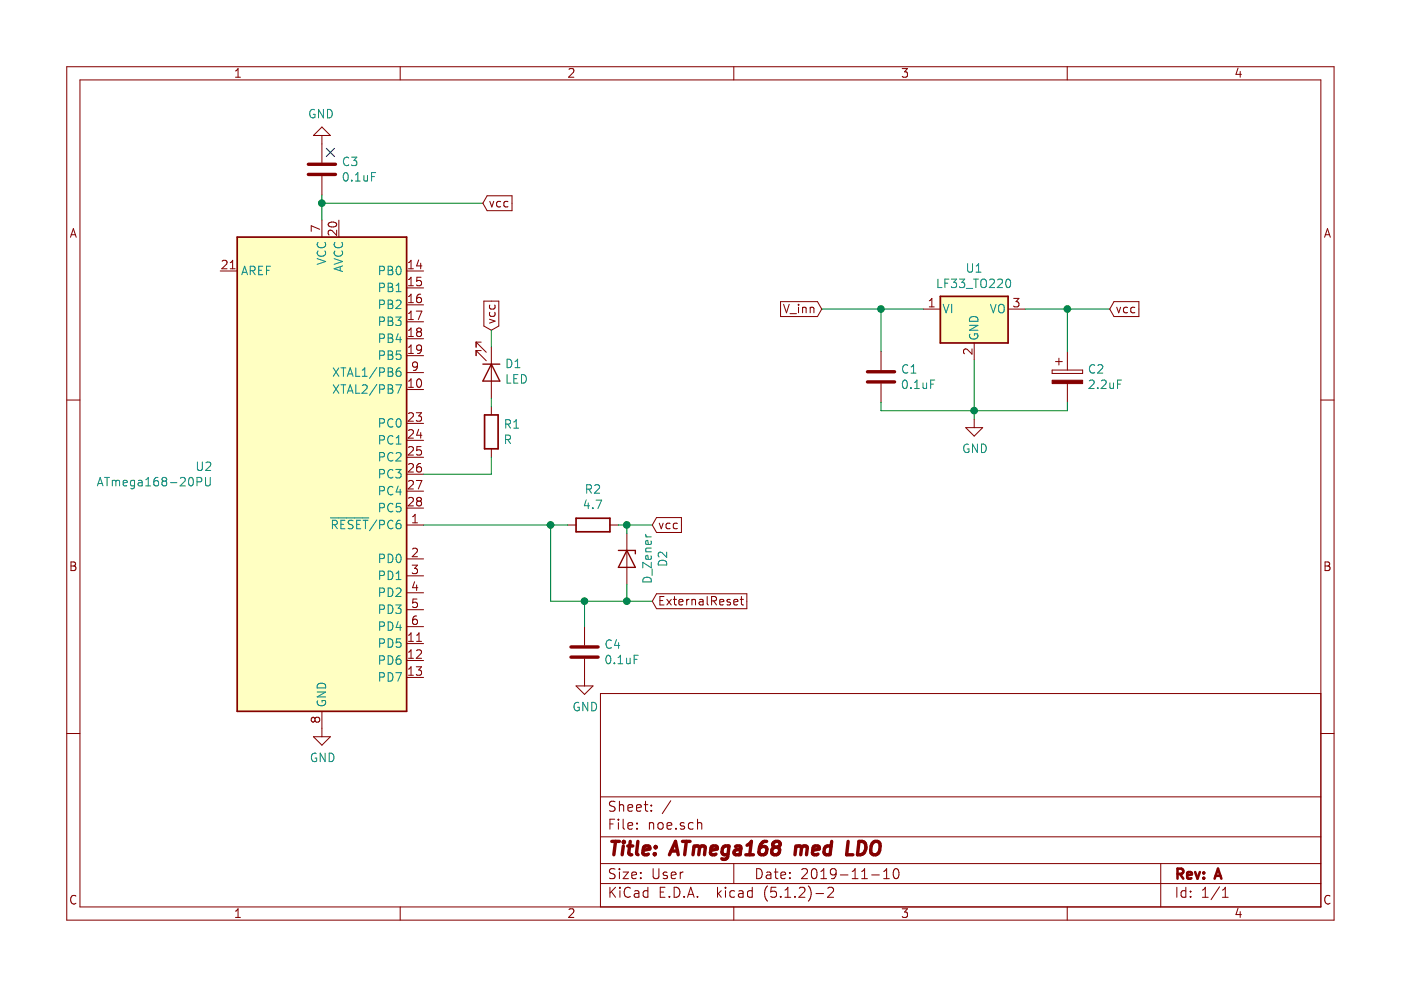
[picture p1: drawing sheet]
EESchema Schematic File Version 4
LIBS:noe-cache
EELAYER 29 0
EELAYER END
$Descr User 8268 5827
encoding utf-8
Sheet 1 1
Title "ATmega168 med LDO"
Date "2019-11-10"
Rev "A"
Comp ""
Comment1 ""
Comment2 ""
Comment3 ""
Comment4 ""
$EndDescr
$Comp
L Regulator_Linear:LF33_TO220 U1
U 1 1
P 5750 1825
F 0 "U1" H 5750 2067 50  0000 C CNN
F 1 "LF33_TO220" H 5750 1976 50  0000 C CNN
F 2 "Package_TO_SOT_THT:TO-220-3_Vertical" H 5750 2050 50  0001 C CIN
F 3 "http://www.st.com/content/ccc/resource/technical/document/datasheet/c4/0e/7e/2a/be/bc/4c/bd/CD00000546.pdf/files/CD00000546.pdf/jcr:content/translations/en.CD00000546.pdf" H 5750 1775 50  0001 C CNN
	1    5750 1825
	1    0    0    -1  
$EndComp
$Comp
L Device:C C1
U 1 1
P 5200 2225
F 0 "C1" H 5315 2271 50  0000 L CNN
F 1 "0.1uF" H 5315 2180 50  0000 L CNN
F 2 "" H 5238 2075 50  0001 C CNN
F 3 "~" H 5200 2225 50  0001 C CNN
	1    5200 2225
	1    0    0    -1  
$EndComp
$Comp
L Device:CP C2
U 1 1
P 6300 2225
F 0 "C2" H 6418 2271 50  0000 L CNN
F 1 "2.2uF" H 6418 2180 50  0000 L CNN
F 2 "" H 6338 2075 50  0001 C CNN
F 3 "~" H 6300 2225 50  0001 C CNN
	1    6300 2225
	1    0    0    -1  
$EndComp
Wire Wire Line
	5200 2075 5200 1825
Wire Wire Line
	5200 1825 5450 1825
Wire Wire Line
	6300 2075 6300 1825
Wire Wire Line
	6300 1825 6050 1825
$Comp
L power:GND #PWR0101
U 1 1
P 5750 2475
F 0 "#PWR0101" H 5750 2225 50  0001 C CNN
F 1 "GND" H 5755 2302 50  0000 C CNN
F 2 "" H 5750 2475 50  0001 C CNN
F 3 "" H 5750 2475 50  0001 C CNN
	1    5750 2475
	1    0    0    -1  
$EndComp
Wire Wire Line
	6300 2425 5750 2425
Wire Wire Line
	5750 2425 5750 2475
Wire Wire Line
	6300 2375 6300 2425
Wire Wire Line
	5200 2375 5200 2425
Wire Wire Line
	5200 2425 5750 2425
Connection ~ 5750 2425
Wire Wire Line
	5750 2425 5750 2125
$Comp
L MCU_Microchip_ATmega:ATmega168-20PU U2
U 1 1
P 1900 2800
F 0 "U2" H 1257 2846 50  0000 R CNN
F 1 "ATmega168-20PU" H 1257 2755 50  0000 R CNN
F 2 "Package_DIP:DIP-28_W7.62mm" H 1900 2800 50  0001 C CIN
F 3 "http://ww1.microchip.com/downloads/en/DeviceDoc/Atmel-2545-8-bit-AVR-Microcontroller-ATmega48-88-168_Datasheet.pdf" H 1900 2800 50  0001 C CNN
	1    1900 2800
	1    0    0    -1  
$EndComp
$Comp
L Device:D_Zener D2
U 1 1
P 3700 3300
F 0 "D2" H 3700 3516 50  0000 C CNN
F 1 "D_Zener" H 3700 3425 50  0000 C CNN
F 2 "" H 3700 3300 50  0001 C CNN
F 3 "~" H 3700 3300 50  0001 C CNN
	1    3700 3300
	0    1    1    0   
$EndComp
$Comp
L Device:C C3
U 1 1
P 1900 1000
F 0 "C3" H 2015 1046 50  0000 L CNN
F 1 "0.1uF" H 2015 955 50  0000 L CNN
F 2 "" H 1938 850 50  0001 C CNN
F 3 "~" H 1900 1000 50  0001 C CNN
	1    1900 1000
	1    0    0    -1  
$EndComp
$Comp
L power:GND #PWR0102
U 1 1
P 1900 850
F 0 "#PWR0102" H 1900 600 50  0001 C CNN
F 1 "GND" H 1905 677 50  0000 C CNN
F 2 "" H 1900 850 50  0001 C CNN
F 3 "" H 1900 850 50  0001 C CNN
	1    1900 850 
	-1   0    0    1   
$EndComp
$Comp
L power:GND #PWR0103
U 1 1
P 1900 4300
F 0 "#PWR0103" H 1900 4050 50  0001 C CNN
F 1 "GND" H 1905 4127 50  0000 C CNN
F 2 "" H 1900 4300 50  0001 C CNN
F 3 "" H 1900 4300 50  0001 C CNN
	1    1900 4300
	1    0    0    -1  
$EndComp
Wire Wire Line
	6300 1825 6550 1825
Connection ~ 6300 1825
Text GLabel 6550 1825 2    50   Input ~ 0
vcc
NoConn ~ 1950 900 
Wire Wire Line
	1900 1150 1900 1200
Wire Wire Line
	1900 1200 2850 1200
Connection ~ 1900 1200
Wire Wire Line
	1900 1200 1900 1300
Text GLabel 2850 1200 2    50   Input ~ 0
vcc
Wire Wire Line
	5200 1825 4850 1825
Connection ~ 5200 1825
Text GLabel 4850 1825 0    50   Input ~ 0
V_inn
$Comp
L Device:R R2
U 1 1
P 3500 3100
F 0 "R2" V 3707 3100 50  0000 C CNN
F 1 "4.7" V 3616 3100 50  0000 C CNN
F 2 "" V 3430 3100 50  0001 C CNN
F 3 "~" H 3500 3100 50  0001 C CNN
	1    3500 3100
	0    -1   -1   0   
$EndComp
Wire Wire Line
	3350 3100 3250 3100
Wire Wire Line
	3650 3100 3700 3100
Text GLabel 3850 3100 2    50   Input ~ 0
vcc
Wire Wire Line
	3250 3100 3250 3550
Connection ~ 3250 3100
Text GLabel 3850 3550 2    50   Input ~ 0
ExternalReset
Wire Wire Line
	3250 3550 3450 3550
Wire Wire Line
	3700 3150 3700 3100
Connection ~ 3700 3100
Wire Wire Line
	3700 3100 3850 3100
Wire Wire Line
	3700 3450 3700 3550
Connection ~ 3700 3550
Wire Wire Line
	3700 3550 3850 3550
$Comp
L Device:C C4
U 1 1
P 3450 3850
F 0 "C4" H 3565 3896 50  0000 L CNN
F 1 "0.1uF" H 3565 3805 50  0000 L CNN
F 2 "" H 3488 3700 50  0001 C CNN
F 3 "~" H 3450 3850 50  0001 C CNN
	1    3450 3850
	1    0    0    -1  
$EndComp
Wire Wire Line
	2500 3100 3250 3100
Wire Wire Line
	3450 3700 3450 3550
Connection ~ 3450 3550
Wire Wire Line
	3450 3550 3700 3550
$Comp
L power:GND #PWR0104
U 1 1
P 3450 4000
F 0 "#PWR0104" H 3450 3750 50  0001 C CNN
F 1 "GND" H 3455 3827 50  0000 C CNN
F 2 "" H 3450 4000 50  0001 C CNN
F 3 "" H 3450 4000 50  0001 C CNN
	1    3450 4000
	1    0    0    -1  
$EndComp
$Comp
L Device:LED D1
U 1 1
P 2900 2200
F 0 "D1" V 2847 2278 50  0000 L CNN
F 1 "LED" V 2938 2278 50  0000 L CNN
F 2 "" H 2900 2200 50  0001 C CNN
F 3 "~" H 2900 2200 50  0001 C CNN
	1    2900 2200
	0    1    1    0   
$EndComp
$Comp
L Device:R R1
U 1 1
P 2900 2550
F 0 "R1" H 2970 2596 50  0000 L CNN
F 1 "R" H 2970 2505 50  0000 L CNN
F 2 "" V 2830 2550 50  0001 C CNN
F 3 "~" H 2900 2550 50  0001 C CNN
	1    2900 2550
	1    0    0    -1  
$EndComp
Text GLabel 2900 1950 1    50   Input ~ 0
vcc
Wire Wire Line
	2900 2050 2900 1950
Wire Wire Line
	2900 2350 2900 2400
Wire Wire Line
	2500 2800 2900 2800
Wire Wire Line
	2900 2800 2900 2700
$EndSCHEMATC
